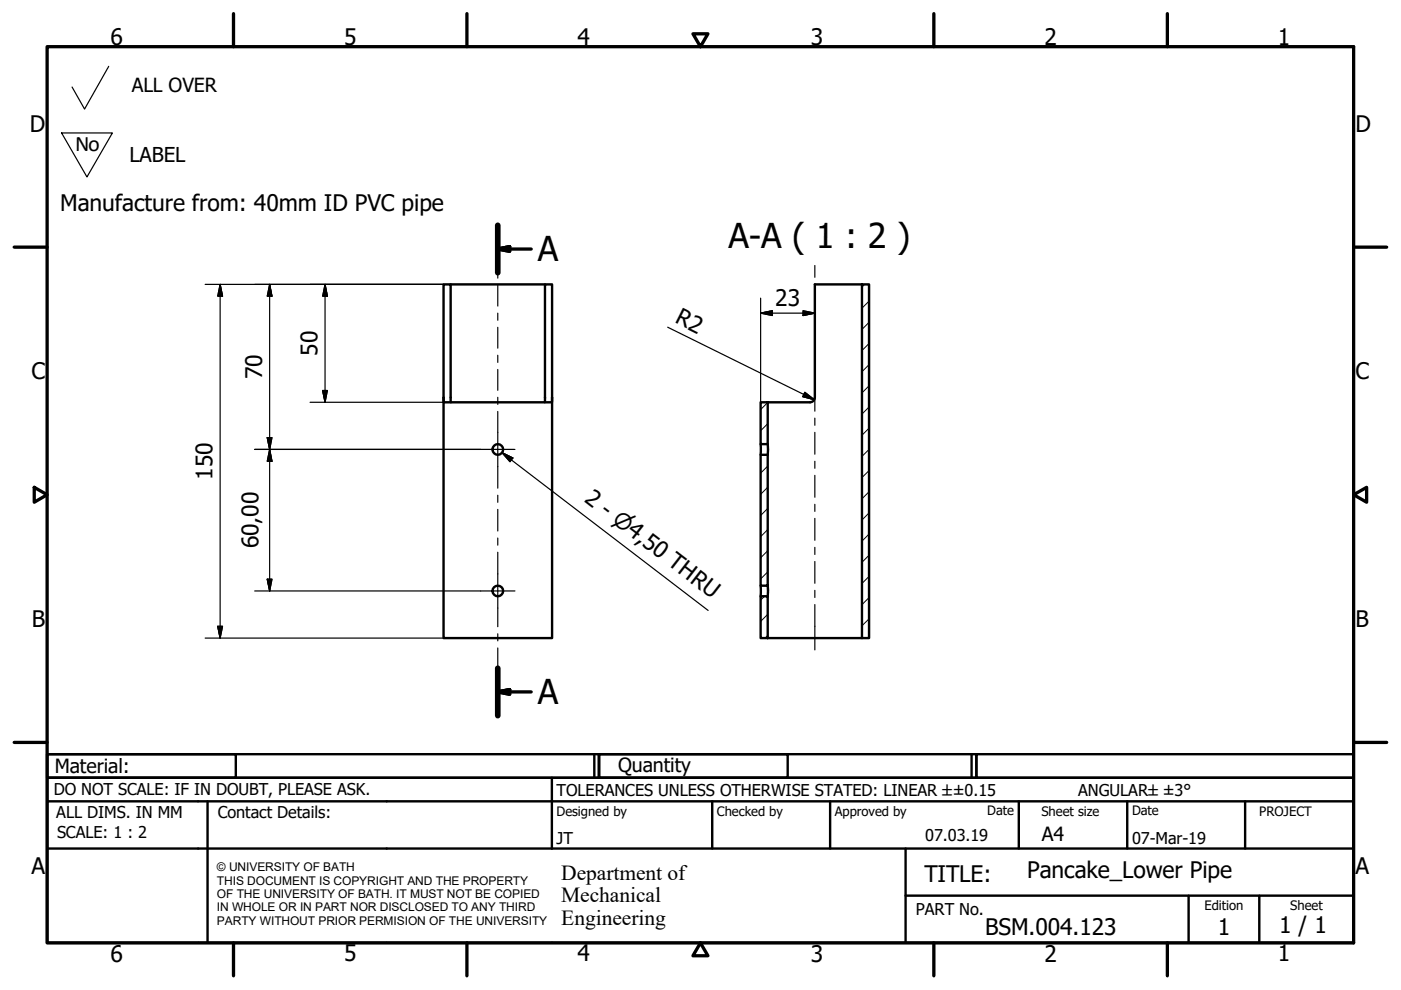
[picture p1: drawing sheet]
<svg xmlns="http://www.w3.org/2000/svg" width="297mm" height="210mm" viewBox="0 0 297 210" stroke-linecap="round" stroke-linejoin="round" font-family="sans-serif">
<!-- layer: Hatch (ISO) -->
<g fill="none" stroke="#000" stroke-width=".21">
<path d="M183.3 60.3l-.5 .5M184.3 77.3l-1.5 1.5M184.3 72.8l-1.5 1.5M184.3 68.3l-1.5 1.5M184.3 63.9l-1.5 1.4M162.8 98.8l-1.5 1.5M162.8 89.8l-1.5 1.5M162.8 85.3l-1.5 1.5M184.3 90.8l-1.5 1.5M184.3 81.8l-1.5 1.5M184.3 99.8l-1.5 1.5M184.3 95.3l-1.5 1.5"/>
<path d="M184.3 86.3l-1.5 1.5M162.8 116.8l-1.5 1.5M162.8 112.3l-1.5 1.5M162.8 107.8l-1.5 1.5M162.8 103.3l-1.5 1.5M184.3 108.7l-1.5 1.6M184.3 104.3l-1.5 1.5M184.3 117.7l-1.5 1.5M184.3 113.2l-1.5 1.5M162.1 126.4l-.8 .8M162.8 121.3l-1.5 1.5M162.8 134.7l-.6 .6"/>
<path d="M162.8 130.3l-1.5 1.5M184.3 131.2l-1.5 1.5M184.3 126.7l-1.5 1.5M184.3 122.2l-1.5 1.5"/>
</g>
<!-- layer: Visible (ISO) -->
<g fill="none" stroke="#000" stroke-width=".51">
<path d="M95.5 60.3h20M182.8 60.3h1.5v75h-1.5zM182.8 60.3h-10v24a1.01 1.01 0 0 1-1 1h-10.5v8.9h1.5v-8.9M94 84.3v-24h1.5l.1 25M94 84.3l.1 1h22.9l.1-1M94 84.3v51h23.1v-51M117.1 84.3v-24h-1.6v25M161.3 96.4h1.5v27.8h-1.5zM161.3 94.2v2.2M162.8 94.2v2.2M161.3 126.4h1.5v8.9h-1.5zM161.3 124.2v2.2"/>
<path d="M162.8 124.2v2.2M162.8 135.3h20"/>
<circle cx="105.5" cy="95.3" r="1.13"/>
<circle cx="105.5" cy="125.3" r="1.12"/>
</g>
<!-- layer: Section Line (ISO) -->
<path d="M105.5 47.8v10M105.5 141.7v10" fill="none" stroke="#000" stroke-width="1.2"/>
<path d="M105.5 52.8l2.6-.5v1zM105.5 52.8h7.1M105.5 146.7l2.6-.5v1zM105.5 146.7h7.1" fill="none" stroke="#000" stroke-width=".7"/>
<path d="M105.5 52.8l2.6-.5zM105.5 52.8l2.6-.5v1zM105.5 146.7l2.6-.5zM105.5 146.7l2.6-.5v1z" fill="#000" stroke="#000" stroke-width=".7"/>
<!-- layer: Border (ISO) -->
<g fill="none" stroke="#000" stroke-width=".7">
<path d="M10 9.9h277v190h-277zM49.5 2.9v7M99 2.9v7M146.9 7.2h3.2l-1.6 2.7zM198 2.9v7M247.5 2.9v7M3 52.4h7M287 52.4h7M7.3 103.3l2.7 1.6-2.7 1.6zM287 104.9l2.8-1.6v3.2zM3 157.4h7M287 157.4h7"/>
<path d="M49.5 199.9v7M99 199.9v7M148.5 199.9l1.6 2.7h-3.2zM198 199.9v7M247.5 199.9v7"/>
</g>
<!-- layer: Title (ISO) -->
<g fill="none" stroke="#000" stroke-width=".51">
<path d="M10 159.9h40v5h-40zM10 159.9h117v5h-117zM126 159.9v5M127 159.9h40v5h-40zM127 159.9h80v5h-80zM206 159.9v5M207 159.9h80v5h-80zM10 169.9v-5h277v5M10 169.9h277v30h-277zM10 179.9h277M44 169.9v30M117 164.9v15"/>
<path d="M151 169.9v10M176 169.9v10M192 179.9v20M216 169.9v10M239 169.9v10M264 169.9v10M192 189.9h95M252 189.9v10M267 189.9v10"/>
</g>
<!-- layer: Sketch Geometry (ISO) -->
<path d="M23.1 14.1l-5.2 9-2.6-4.6M13.1 28.2h10.7l-5.4 9.3z" fill="none" stroke="#000" stroke-width=".25"/>
<!-- layer: Dimension (ISO) -->
<g fill="none" stroke="#000" stroke-width=".25">
<path d="M43.5 60.3h50.5M46.7 60.3l.5 2.5h-1zM46.7 60.3v75M57.2 60.3l.5 2.5h-1zM57.2 60.3v65M68.9 60.3l.5 2.5h-1zM68.9 60.3v25M141.6 69.4l31.1 15.3M161.3 66.4l2.5-.5v1zM161.3 66.4h11.5M161.3 63.2v22.1M170.3 65.9l2.5 .5-2.5 .5z"/>
<path d="M54 95.3h47.9M56.7 92.8h1l-.5 2.5zM57.2 95.3l.5 2.5h-1zM65.7 85.3h28.4M68.4 82.8h1l-.5 2.5zM170.6 83.2l2.1 1.5-2.5-.6zM43.5 135.3h50.5M46.2 132.8h1l-.5 2.5zM54 125.3h47.9M56.7 122.8h1l-.5 2.5z"/>
</g>
<g fill="#000" stroke="#000" stroke-width=".25">
<path d="M46.7 60.3l.5 2.5zM46.7 60.3l.5 2.5h-1zM57.2 60.3l.5 2.5zM57.2 60.3l.5 2.5h-1zM68.9 60.3l.5 2.5zM68.9 60.3l.5 2.5h-1zM161.3 66.4l2.5-.5zM161.3 66.4l2.5-.5v1zM170.3 66.9l2.5-.5zM170.3 65.9l2.5 .5-2.5 .5zM56.7 92.8l.5 2.5zM56.7 92.8h1l-.5 2.5z"/>
<path d="M57.2 95.3l.5 2.5zM57.2 95.3l.5 2.5h-1zM68.4 82.8l.5 2.5zM68.4 82.8h1l-.5 2.5zM170.2 84.1l2.5 .6zM170.6 83.2l2.1 1.5-2.5-.6zM46.2 132.8l.5 2.5zM46.2 132.8h1l-.5 2.5zM56.7 122.8l.5 2.5zM56.7 122.8h1l-.5 2.5z"/>
</g>
<!-- layer: Center Mark (ISO) -->
<path d="M101.9 95.3h7.3M101.9 125.3h7.3" fill="none" stroke="#000" stroke-width=".25"/>
<!-- layer: Centerline (ISO) -->
<g fill="none" stroke="#000" stroke-width=".25">
<path d="M105.5 51.6v4.4M105.5 57.5v1.5M172.8 56.3v2.5M105.5 60.5v4.4M105.5 66.4v1.5M105.5 69.4v4.4M105.5 75.3v1.5M105.5 78.3v4.5M172.8 61.8v7.1M172.8 70.4v1.5M172.8 73.4v4.6M172.8 79.5v1.5"/>
<path d="M105.5 84.2v1.5M105.5 87.2v16.3M172.8 82.5v4.7M172.8 88.7v1.5M172.8 91.7v4.6M172.8 97.8v1.5M105.5 105v1.5M105.5 108v4.6M105.5 114.1v1.5M105.5 117.1v15.8M172.8 100.8v4.6M172.8 106.9v1.5"/>
<path d="M172.8 109.9v4.6M172.8 116v1.6M172.8 119.1v4.6M105.5 134.4v1.5M105.5 137.4v3.9M172.8 125.2v1.5M172.8 128.2v9.6M105.5 142.8v1.5M105.5 145.9v3.9"/>
</g>
<!-- layer: Symbol (ISO) -->
<path d="M106.4 96l2.3 1.1-.6 .8zM106.4 96l43.7 33.4" fill="none" stroke="#000" stroke-width=".25"/>
<path d="M106.4 96l2.3 1.1zM106.4 96l2.3 1.1-.6 .8z" fill="#000" stroke="#000" stroke-width=".25"/>
<g font-size="7.3">
<text x="154.5" y="52.6">A-A ( 1 : 2 )</text>
<text x="114" y="55.4">A</text>
<text x="114" y="149.3">A</text>
</g>
<g font-size="4.8">
<text x="23.4" y="9.5">6</text>
<text x="72.9" y="9.5">5</text>
<text x="122.4" y="9.5">4</text>
<text x="171.9" y="9.5">3</text>
<text x="221.4" y="9.5">2</text>
<text x="270.9" y="9.5">1</text>
<text x="6.3" y="27.9">D</text>
<text x="287.4" y="27.9">D</text>
<text x="12.8" y="44.8">Manufacture from: 40mm ID PVC pipe</text>
<text x="164.4" y="64.8">23</text>
<text x="142.9" y="68.4" transform="rotate(26 142.9 68.4)">R2</text>
<text x="67.3" y="75.4" transform="rotate(-90 67.3 75.4)">50</text>
<text x="6.7" y="80.4">C</text>
<text x="55.6" y="80.4" transform="rotate(-90 55.6 80.4)">70</text>
<text x="287.4" y="80.4">C</text>
<text x="45.1" y="101.7" transform="rotate(-90 45.1 101.7)">150</text>
<text x="123.7" y="106.2" transform="rotate(37 123.7 106.2)">2 - ⌀4,50 THRU</text>
<text x="54.8" y="116.3" transform="rotate(-90 54.8 116.3)">60,00</text>
<text x="6.8" y="132.9">B</text>
<text x="287.4" y="132.9">B</text>
<text x="6.7" y="185.4">A</text>
<text x="287.4" y="185.4">A</text>
<text x="196" y="187">TITLE:</text>
<text x="217.8" y="186.2">Pancake_Lower Pipe</text>
<text x="271.2" y="197.9">1 / 1</text>
<text x="23.4" y="203.9">6</text>
<text x="72.9" y="203.8">5</text>
<text x="122.4" y="203.8">4</text>
<text x="171.9" y="203.9">3</text>
<text x="208.9" y="198.2">BSM.004.123</text>
<text x="221.4" y="203.9">2</text>
<text x="258.2" y="198.2">1</text>
<text x="270.9" y="203.8">1</text>
</g>
<text font-size="4.7" x="16" y="32">No</text>
<g font-size="4.6">
<text x="119" y="186.5">Department of</text>
<text x="119" y="191.3">Mechanical</text>
<text x="119" y="196">Engineering</text>
</g>
<text font-size="4.3" x="27.4" y="34.4">LABEL</text>
<g font-size="4.1">
<text x="27.9" y="19.5">ALL OVER</text>
<text x="11.6" y="163.9">Material:</text>
<text x="131" y="163.7">Quantity</text>
<text x="220.9" y="178.4">A4</text>
</g>
<g font-size="3.5">
<text x="11.4" y="168.5">DO NOT SCALE: IF IN DOUBT, PLEASE ASK.</text>
<text x="11.9" y="173.5">ALL DIMS. IN MM</text>
<text x="46.2" y="173.5">Contact Details:</text>
<text x="118" y="168.8">TOLERANCES UNLESS OTHERWISE STATED: LINEAR ±±0.15</text>
<text x="228.6" y="168.8">ANGULAR±±3°</text>
<text x="12.1" y="177.6">SCALE: 1 : 2</text>
<text x="118" y="178.9">JT</text>
<text x="196.2" y="178.3">07.03.19</text>
<text x="240" y="178.9">07-Mar-19</text>
<text x="194.2" y="194.1">PART No.</text>
</g>
<g font-size="2.8">
<text x="118" y="173">Designed by</text>
<text x="152" y="173">Checked by</text>
<text x="177" y="173">Approved by</text>
<text x="209.3" y="172.9">Date</text>
<text x="220.8" y="173">Sheet size</text>
<text x="240" y="172.9">Date</text>
<text x="267" y="172.9">PROJECT</text>
<text x="255.4" y="193">Edition</text>
<text x="273.6" y="193">Sheet</text>
</g>
<g font-size="2.5">
<text x="46" y="184.7">© UNIVERSITY OF BATH</text>
<text x="46" y="187.6">THIS DOCUMENT IS COPYRIGHT AND THE PROPERTY</text>
<text x="46" y="190.4">OF THE UNIVERSITY OF BATH. IT MUST NOT BE COPIED</text>
<text x="46" y="193.2">IN WHOLE OR IN PART NOR DISCLOSED TO ANY THIRD</text>
<text x="46" y="196.1">PARTY WITHOUT PRIOR PERMISION OF THE UNIVERSITY</text>
</g>
</svg>
